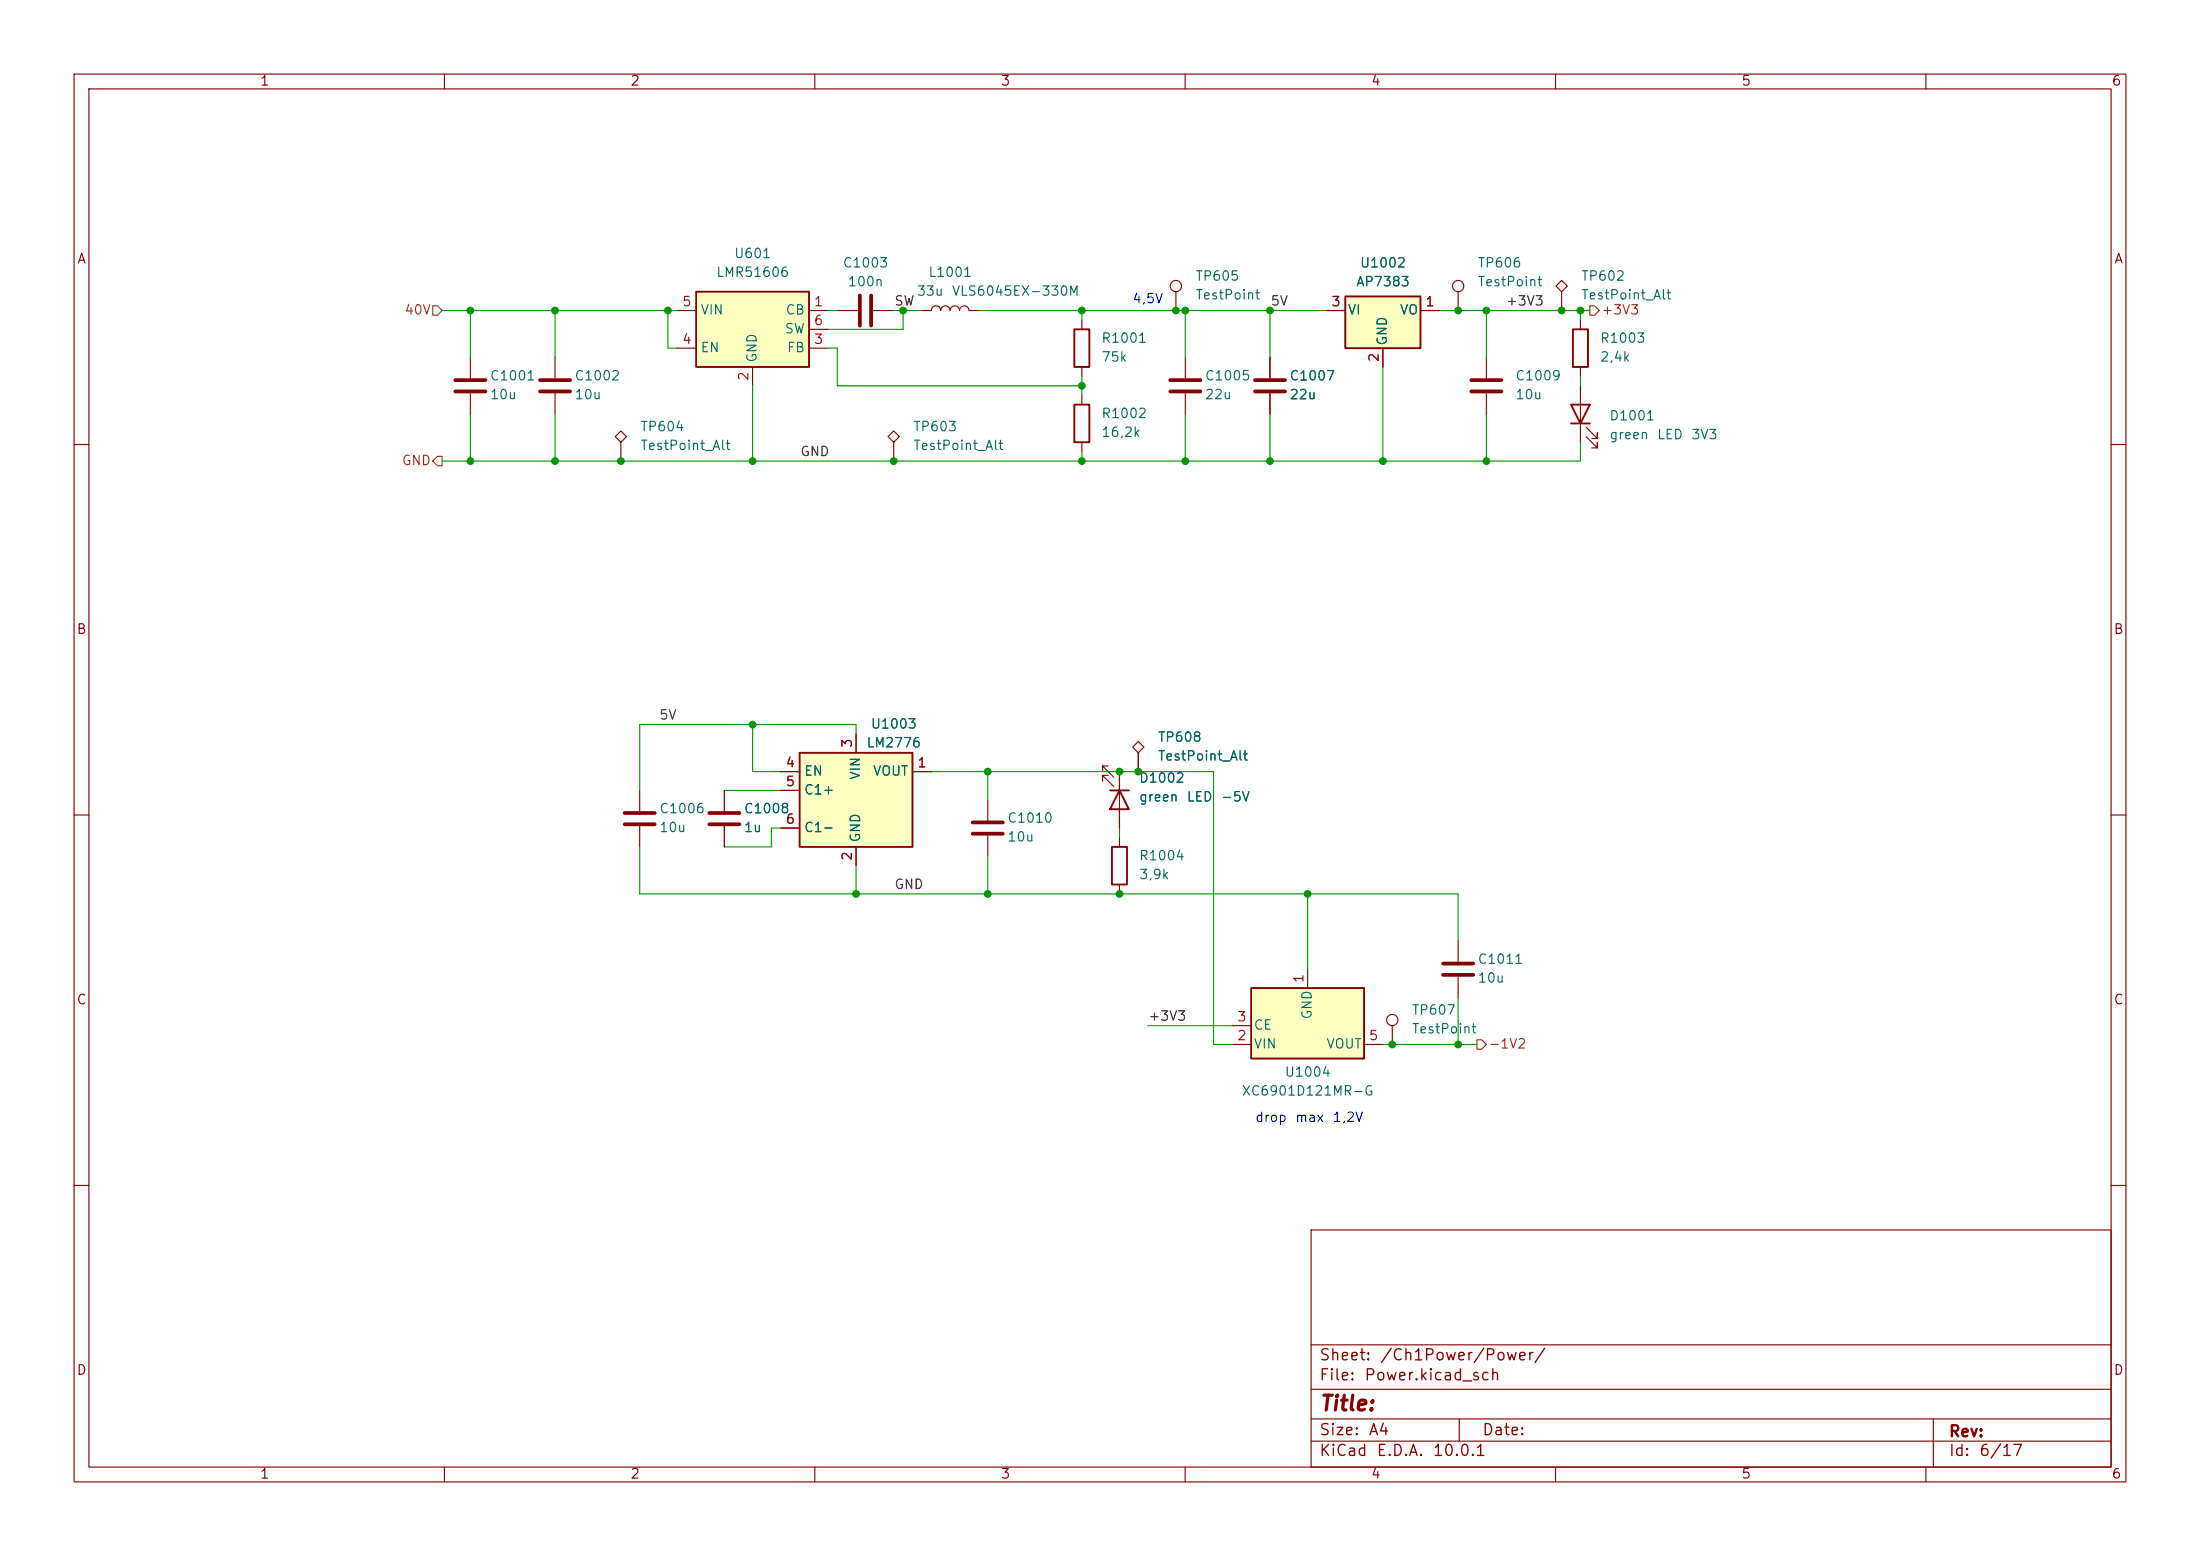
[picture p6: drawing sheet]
<svg xmlns="http://www.w3.org/2000/svg" width="297mm" height="210mm" viewBox="0 0 297 210" stroke-linecap="round" stroke-linejoin="round" font-family="sans-serif">
<g fill="none" stroke="#840000" stroke-width=".15">
<path d="M10 10h277v190h-277zM12 12h273v186h-273zM60 10v2M110 10v2M160 10v2M210 10v2M260 10v2M196.8 39.4v2.5M146 43.2v1.3M146 49.5v1.3M146 53.3v1.3M146 59.7v1.3"/>
<path d="M171.4 48.3v2.8M171.4 53.1v2.8M200.7 48.3v2.8M200.7 53.1v2.8M10 60h2M285 60h2M10 110h2M133.3 108v2.7M133.3 112.8v2.8M151.1 113v1.3M151.1 119.4v1.3M152.9 100.8l.8-.7 .7 .7-.7 .8z"/>
<path d="M153.7 101.6v2.5M285 110h2M10 160h2M177 166h108v32h-108zM285 160h2M60 198v2M110 198v2M160 198v2M177 194.5h108M177 191.5h108M177 187.5h108M177 181.5h108"/>
<path d="M197 191.5v3M210 198v2M260 198v2M261 191.5v6.5"/>
<circle cx="196.8" cy="38.6" r=".76"/>
</g>
<path d="M145 44.5h2.1v5h-2.1zM145 54.6h2.1v5.1h-2.1zM150.1 114.3h2v5.1h-2z" fill="none" stroke="#840000" stroke-width=".25"/>
<path d="M169.4 51.3h4.1M169.4 52.8h4.1M198.6 51.3h4.1M198.6 52.8h4.1M131.3 111h4.1M131.3 112.5h4.1" fill="none" stroke="#840000" stroke-width=".51"/>
<path d="M94 39.4h15.2v10.1h-15.2z" fill="#ffffc2"/>
<path d="M94 39.4h15.2v10.1h-15.2z" fill="none" stroke="#840000" stroke-width=".25"/>
<g fill="none" stroke="#840000" stroke-width=".15">
<path d="M158.7 39.4v2.5M83.1 58.9l.7-.7 .8 .7-.8 .8zM83.8 59.7v2.5M91.4 41.9h2.6M91.4 47h2.6M101.6 49.5v2.6M109.2 41.9h2.6M109.2 47h2.6M109.2 44.5h2.6"/>
<circle cx="158.7" cy="38.6" r=".76"/>
</g>
<path d="M107.9 101.6h15.3v12.7h-15.3z" fill="#ffffc2"/>
<path d="M212.3 44.5h2.1v5h-2.1zM107.9 101.6h15.3v12.7h-15.3z" fill="none" stroke="#840000" stroke-width=".25"/>
<path d="M213.4 43.2v1.3M213.4 49.5v1.3M115.6 99.1v2.5M105.4 104.1h2.5M105.4 106.7h2.5M105.4 111.8h2.5M115.6 114.3v2.5M123.2 104.1h2.5" fill="none" stroke="#840000" stroke-width=".15"/>
<path d="M181.6 40h10.2v7h-10.2z" fill="#ffffc2"/>
<path d="M181.6 40h10.2v7h-10.2zM212.1 54.6h2.5l-1.2 2.6zM212.1 57.2h2.5" fill="none" stroke="#840000" stroke-width=".25"/>
<g fill="none" stroke="#840000" stroke-width=".15">
<path d="M210.1 38.6l.7-.8 .8 .8-.8 .8zM210.8 39.4v2.5M63.5 48.3v2.8M63.5 53.1v2.8M113 41.9h2.8M117.9 41.9h2.7M120.6 58.2l.8 .7-.8 .8-.7-.8zM120.6 59.7v2.5M124.5 41.9h1.2a.64 .64 0 0 1 .7-.6 .64 .64 0 0 1 .6 .6 .64 .64 0 0 1 .6-.6 .64 .64 0 0 1 .7 .6 .64 .64 0 0 1 .6-.6 .64 .64 0 0 1 .6 .6 .64 .64 0 0 1 .7-.6 .64 .64 0 0 1 .6 .6h1.3M160 48.3v2.8M160 53.1v2.8M179.1 41.9h2.5"/>
<path d="M186.7 47v2.5M191.8 41.9h2.5M213.4 52.1v7.6M214.1 58.9l1.5 1.6v-.8v.8h-.7M214.1 57.7l1.5 1.5v-.8v.8h-.7M86.4 106.7v2.8M86.4 111.5v2.8M97.8 106.7v2.8M97.8 111.5v2.8"/>
</g>
<path d="M116.1 39.9v4M117.6 39.9v4M61.5 51.3h4M61.5 52.8h4M158 51.3h4.1M158 52.8h4.1M84.3 109.7h4.1M84.3 111.3h4.1M95.8 109.7h4M95.8 111.3h4" fill="none" stroke="#840000" stroke-width=".51"/>
<path d="M168.9 133.4h15.2v9.5h-15.2z" fill="#ffffc2"/>
<path d="M149.9 106.7h2.5M151.1 106.7l1.3 2.5h-2.5zM168.9 133.4h15.2v9.5h-15.2z" fill="none" stroke="#840000" stroke-width=".25"/>
<g fill="none" stroke="#840000" stroke-width=".15">
<path d="M74.9 48.3v2.8M74.9 53.1v2.8M171.4 48.3v2.8M171.4 53.1v2.8M179.1 41.9h2.5M186.7 47v2.5M191.8 41.9h2.5M115.6 99.1v2.5M97.8 106.7v2.8M97.8 111.5v2.8M105.4 104.1h2.5M105.4 106.7h2.5"/>
<path d="M105.4 111.8h2.5M115.6 114.3v2.5M123.2 104.1h2.5M149.6 103.4h-.8v.7v-.7l1.6 1.5M149.6 104.6h-.8v.8v-.8l1.6 1.6M151.1 104.1v7.7M153.7 101.6v2.5M166.4 138.4h2.5M176.5 130.8v2.6M188 138.4v2.6M196.8 127v2.8M196.8 131.8v2.8"/>
<path d="M166.4 141h2.5M184.1 141h2.6"/>
<circle cx="188" cy="137.7" r=".76"/>
</g>
<path d="M72.9 51.3h4.1M72.9 52.8h4.1M194.8 130h4.1M194.8 131.6h4.1" fill="none" stroke="#840000" stroke-width=".51"/>
<path d="M58.4 41.3h.7l.6 .6-.6 .6h-.7zM214.6 41.3h.7l.6 .6-.6 .6h-.7zM59.1 61.6h.6v1.3h-.6l-.7-.7zM199.4 140.3h.6l.7 .7-.7 .6h-.6z" fill="none" stroke="#725600" stroke-width=".15"/>
<g fill="none" stroke="#009600" stroke-width=".15">
<path d="M59.7 41.9h31.7M63.5 41.9v6.4M63.5 55.9v6.3M74.9 41.9v6.4M74.9 55.9v6.3M90.2 41.9v5.1h1.2M101.6 52.1v10.1M111.8 41.9h1.2M111.8 47h1.2v5.1h33M120.6 41.9h3.9M121.9 41.9v2.6h-10.1M132.1 41.9h47"/>
<path d="M146 41.9v1.3M146 50.8v2.5M160 41.9v6.4M160 55.9v6.3M171.4 41.9v6.4M171.4 55.9v6.3M186.7 49.5v12.7M194.3 41.9h20.3M200.7 41.9v6.4M200.7 55.9v6.3M213.4 59.7v2.5h-153.7M213.4 41.9v1.3"/>
<path d="M213.4 50.8v1.3M146 61v1.2M101.6 97.8v6.3h3.8M115.6 99.1v-1.3h-29.2v8.9M86.4 114.3v6.4h110.4v6.3M97.8 106.7h7.6M105.4 111.8h-1.3v2.5h-6.3M115.6 116.8v3.9M125.7 104.1h38.1v36.9h2.6M133.3 104.1v3.9M133.3 115.6v5.1M151.1 111.8v1.2"/>
<path d="M154.9 138.4h11.5M176.5 120.7v10.1M196.8 134.6v6.4M186.7 141h12.7"/>
</g>
<g fill="#009600" stroke="#009600" stroke-width=".14">
<circle cx="151.1" cy="104.1" r=".46"/>
<circle cx="153.7" cy="104.1" r=".46"/>
<circle cx="101.6" cy="97.8" r=".46"/>
<circle cx="101.6" cy="62.2" r=".46"/>
<circle cx="133.3" cy="120.7" r=".46"/>
<circle cx="115.6" cy="120.7" r=".46"/>
<circle cx="151.1" cy="120.7" r=".46"/>
<circle cx="133.3" cy="104.1" r=".46"/>
<circle cx="196.8" cy="41.9" r=".46"/>
<circle cx="160" cy="62.2" r=".46"/>
<circle cx="146" cy="62.2" r=".46"/>
<circle cx="200.7" cy="41.9" r=".46"/>
<circle cx="210.8" cy="41.9" r=".46"/>
<circle cx="171.4" cy="41.9" r=".46"/>
<circle cx="171.4" cy="62.2" r=".46"/>
<circle cx="213.4" cy="41.9" r=".46"/>
<circle cx="186.7" cy="62.2" r=".46"/>
<circle cx="200.7" cy="62.2" r=".46"/>
<circle cx="121.9" cy="41.9" r=".46"/>
<circle cx="146" cy="52.1" r=".46"/>
<circle cx="120.6" cy="62.2" r=".46"/>
<circle cx="160" cy="41.9" r=".46"/>
<circle cx="158.7" cy="41.9" r=".46"/>
<circle cx="146" cy="41.9" r=".46"/>
<circle cx="188" cy="141" r=".46"/>
<circle cx="196.8" cy="141" r=".46"/>
<circle cx="176.5" cy="120.7" r=".46"/>
<circle cx="63.5" cy="62.2" r=".46"/>
<circle cx="83.8" cy="62.2" r=".46"/>
<circle cx="63.5" cy="41.9" r=".46"/>
<circle cx="74.9" cy="41.9" r=".46"/>
<circle cx="90.2" cy="41.9" r=".46"/>
<circle cx="74.9" cy="62.2" r=".46"/>
</g>
<text font-size="2" fill="#840000" x="178" y="190.9">Title:</text>
<g font-size="1.5" fill="#840000">
<text x="178" y="184">Sheet:</text>
<text x="186.2" y="184">/Ch1Power/Power/</text>
<text x="178" y="186.7">File:</text>
<text x="184.1" y="186.7">Power.kicad_sch</text>
<text x="178" y="196.9">KiCad</text>
<text x="178" y="194.1">Size:</text>
<text x="184.7" y="194.1">A4</text>
<text x="185.7" y="196.9">E.D.A.</text>
<text x="193.3" y="196.9">10.0.1</text>
<text x="200" y="194.1">Date:</text>
<text x="263" y="194.3">Rev:</text>
<text x="263" y="196.9">Id:</text>
<text x="267.1" y="196.9">6/17</text>
</g>
<g font-size="1.3" fill="#840000">
<text x="35" y="11.9">1</text>
<text x="85" y="11.9">2</text>
<text x="135" y="11.9">3</text>
<text x="185" y="11.9">4</text>
<text x="235" y="11.9">5</text>
<text x="285" y="11.9">6</text>
<text x="10.3" y="35.9">A</text>
<text x="285.3" y="35.9">A</text>
<text x="10.3" y="85.9">B</text>
<text x="285.3" y="85.9">B</text>
<text x="10.3" y="135.9">C</text>
<text x="285.3" y="135.9">C</text>
<text x="10.3" y="185.9">D</text>
<text x="285.3" y="185.9">D</text>
<text x="35" y="199.9">1</text>
<text x="85" y="199.9">2</text>
<text x="135" y="199.9">3</text>
<text x="185" y="199.9">4</text>
<text x="235" y="199.9">5</text>
<text x="285" y="199.9">6</text>
</g>
<g font-size="1.3" fill="#006464">
<text x="99" y="35.2">U601</text>
<text x="96.6" y="37.7">LMR51606</text>
<text x="113.7" y="36.4">C1003</text>
<text x="114.3" y="39">100n</text>
<text x="123.7" y="40.2">33u</text>
<text x="125.2" y="37.7">L1001</text>
<text x="128.4" y="40.2">VLS6045EX-330M</text>
<text x="161.3" y="38.2">TP605</text>
<text x="161.3" y="40.7">TestPoint</text>
<text x="183" y="39">AP7383</text>
<text x="183.5" y="36.4">U1002</text>
<text x="199.4" y="36.4">TP606</text>
<text x="199.4" y="39">TestPoint</text>
<text x="213.4" y="38.2">TP602</text>
<text x="213.4" y="40.7">TestPoint_Alt</text>
<text x="94.5" y="47.9">EN</text>
<text x="94.5" y="42.8">VIN</text>
<text x="105.8" y="45.3">SW</text>
<text x="106" y="42.8">CB</text>
<text x="106.2" y="47.9">FB</text>
<text x="148.6" y="46.6">R1001</text>
<text x="181.9" y="42.8">VI</text>
<text x="187.6" y="46.7" transform="rotate(-90 187.6 46.7)">GND</text>
<text x="188.9" y="42.8">VO</text>
<text x="215.9" y="46.6">R1003</text>
<text x="66" y="51.7">C1001</text>
<text x="77.5" y="51.7">C1002</text>
<text x="102.5" y="49" transform="rotate(-90 102.5 49)">GND</text>
<text x="148.6" y="49.1">75k</text>
<text x="162.6" y="51.7">C1005</text>
<text x="174" y="51.7">C1007</text>
<text x="204.5" y="51.7">C1009</text>
<text x="215.9" y="49.1">2,4k</text>
<text x="66" y="54.2">10u</text>
<text x="77.5" y="54.2">10u</text>
<text x="86.4" y="58.5">TP604</text>
<text x="123.2" y="58.5">TP603</text>
<text x="148.6" y="56.7">R1002</text>
<text x="148.6" y="59.3">16,2k</text>
<text x="162.6" y="54.2">22u</text>
<text x="174" y="54.2">22u</text>
<text x="204.5" y="54.2">10u</text>
<text x="217.2" y="59.6">green</text>
<text x="217.2" y="57.1">D1001</text>
<text x="223.6" y="59.6">LED</text>
<text x="228.2" y="59.6">3V3</text>
<text x="86.4" y="61.1">TestPoint_Alt</text>
<text x="123.2" y="61.1">TestPoint_Alt</text>
<text x="116.9" y="101.2">LM2776</text>
<text x="117.5" y="98.7">U1003</text>
<text x="156.2" y="100.4">TP608</text>
<text x="108.5" y="105">EN</text>
<text x="108.5" y="107.5">C1+</text>
<text x="116.4" y="105.3" transform="rotate(-90 116.4 105.3)">VIN</text>
<text x="117.8" y="105">VOUT</text>
<text x="153.7" y="106">D1002</text>
<text x="156.2" y="103">TestPoint_Alt</text>
<text x="88.9" y="110.1">C1006</text>
<text x="88.9" y="112.6">10u</text>
<text x="100.3" y="112.6">1u</text>
<text x="100.3" y="110.1">C1008</text>
<text x="108.5" y="112.6">C1-</text>
<text x="116.4" y="113.8" transform="rotate(-90 116.4 113.8)">GND</text>
<text x="135.9" y="111.4">C1010</text>
<text x="135.9" y="113.9">10u</text>
<text x="153.7" y="108.5">green</text>
<text x="160.1" y="108.5">LED</text>
<text x="164.7" y="108.5">-5V</text>
<text x="153.7" y="119">3,9k</text>
<text x="153.7" y="116.4">R1004</text>
<text x="199.4" y="130.4">C1011</text>
<text x="177.4" y="137.7" transform="rotate(-90 177.4 137.7)">GND</text>
<text x="190.5" y="137.3">TP607</text>
<text x="199.4" y="132.9">10u</text>
<text x="169.2" y="141.8">VIN</text>
<text x="169.2" y="139.3">CE</text>
<text x="179" y="141.8">VOUT</text>
<text x="190.5" y="139.8">TestPoint</text>
<text x="167.5" y="148.2">XC6901D121MR-G</text>
<text x="173.3" y="145.6">U1004</text>
</g>
<g font-size="1.3" fill="#a90000">
<text x="92" y="41.7">5</text>
<text x="109.8" y="41.7">1</text>
<text x="179.6" y="41.7">3</text>
<text x="192.3" y="41.7">1</text>
<text x="92" y="46.7">4</text>
<text x="109.8" y="46.7">3</text>
<text x="109.8" y="44.2">6</text>
<text x="101.3" y="51.5" transform="rotate(-90 101.3 51.5)">2</text>
<text x="186.4" y="49" transform="rotate(-90 186.4 49)">2</text>
<text x="115.3" y="101" transform="rotate(-90 115.3 101)">3</text>
<text x="106" y="103.9">4</text>
<text x="106" y="106.4">5</text>
<text x="123.8" y="103.9">1</text>
<text x="106" y="111.5">6</text>
<text x="115.3" y="116.3" transform="rotate(-90 115.3 116.3)">2</text>
<text x="176.3" y="132.8" transform="rotate(-90 176.3 132.8)">1</text>
<text x="166.9" y="140.7">2</text>
<text x="166.9" y="138.2">3</text>
<text x="184.7" y="140.7">5</text>
</g>
<g font-size="1.3" fill="#0f0f0f">
<text x="120.6" y="41.6">SW</text>
<text x="171.4" y="41.6">5V</text>
<text x="203.2" y="41.6">+3V3</text>
<text x="107.9" y="61.9">GND</text>
<text x="88.9" y="97.4">5V</text>
<text x="120.6" y="120.3">GND</text>
<text x="154.9" y="138.1">+3V3</text>
</g>
<g font-size="1.3" fill="#0000c2">
<text x="152.8" y="41.3">4,5V</text>
<text x="169.4" y="151.7">drop</text>
<text x="174.8" y="151.7">max</text>
<text x="179.8" y="151.7">1,2V</text>
</g>
<g font-size="1.3" fill="#725600">
<text x="54.5" y="42.8">40V</text>
<text x="216.1" y="42.8">+3V3</text>
<text x="54.2" y="63.1">GND</text>
<text x="200.9" y="141.8">-1V2</text>
</g>
</svg>
